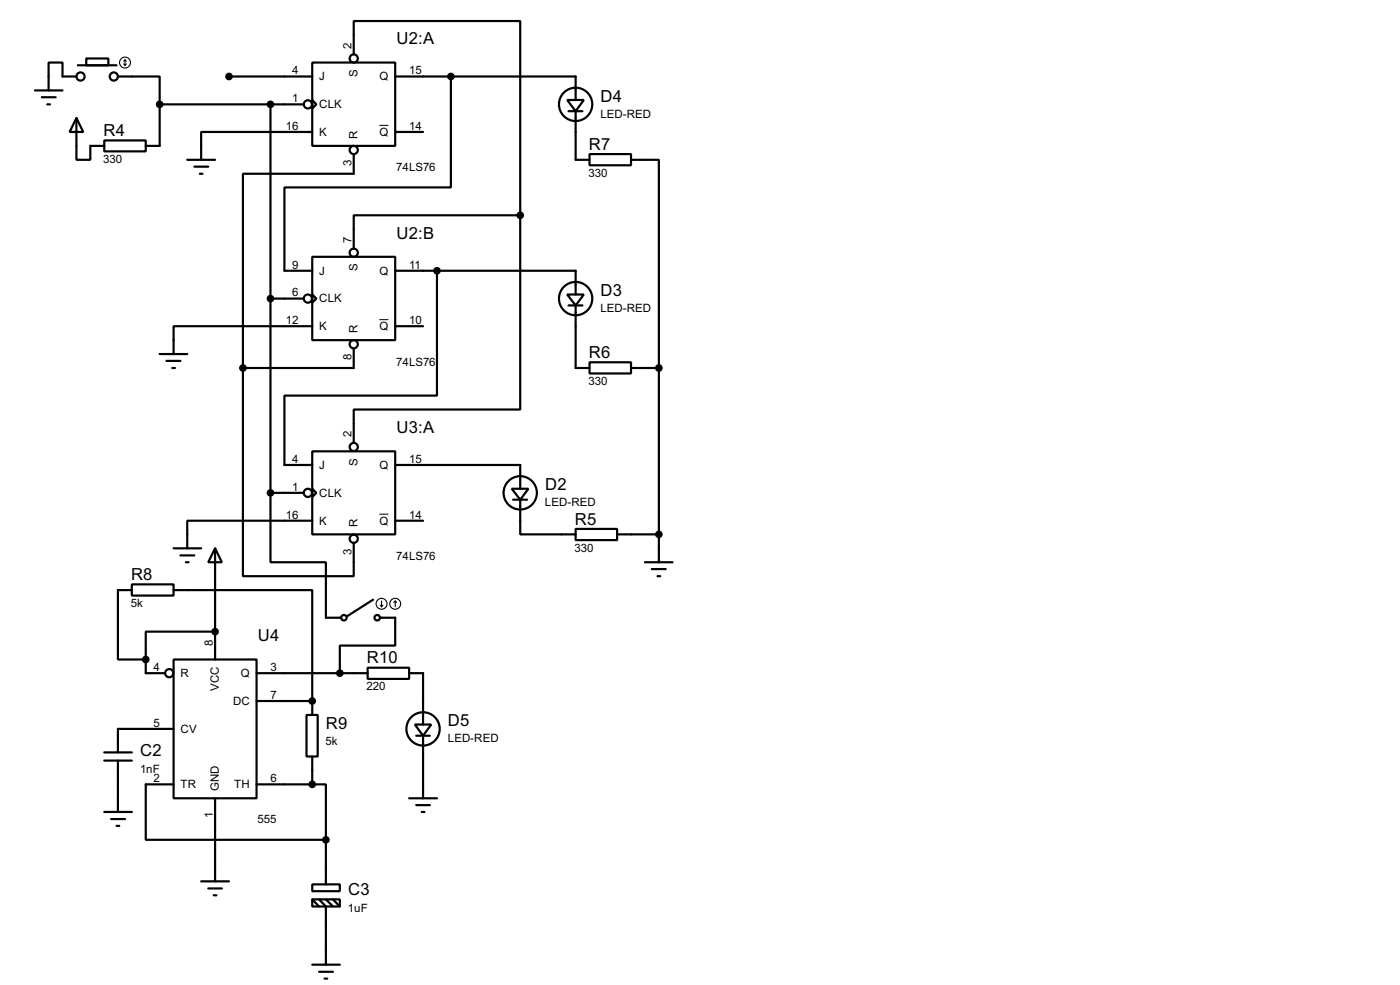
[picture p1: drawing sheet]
<svg xmlns="http://www.w3.org/2000/svg" width="256mm" height="180mm" viewBox="0 0 256 180" stroke-linecap="round" stroke-linejoin="round" font-family="sans-serif">
<g fill="none" stroke="#000" stroke-width=".4">
<path d="M6.4 16.6h5.1M7.7 17.8h2.5M8.7 19.1h.5M14 14h-2.5v-2.5h-2.6v5.1M14.3 12h7.1M15.8 10.7h4.1v1.3h-4.1zM21.6 14h7.7v5.1M29.3 19.1h26.4M29.3 19.1v7.6h-2.6M42 14h15.2M49.6 19.1v71.1M57.2 11.5h15.2v15.2h-15.2z"/>
<path d="M57.2 18.3l.8 .8-.8 .8zM64.8 10v-6.1h30.5v35.5M72.4 14h33.1v4.3M82.6 14v20.3h-30.5v15.3h5.1M103.9 18.3h3.1l-1.5 2.1zM14 21.6l1.3 2.6h-2.5zM14 21.6v7.7h2.6v-2.6h2.5M19.1 25.7h7.6v2h-7.6zM34.3 29.3h5.1M35.6 30.5h2.6M36.6 31.8h.5M57.2 24.2h-20.3v5.1"/>
<path d="M64.8 28.2v3.6h-20.3v35.6M72.4 24.2h5.1M95.3 39.4v35.6h-30.5v6.1M95.3 39.4h-30.5v6.1M104.2 20.4h2.5M105.5 20.4v8.9h2.5M108 28.2h7.6v2.1h-7.6zM115.6 29.3h5.1v38.1M49.6 54.7h6.1M57.2 47h15.2v15.3h-15.2zM57.2 53.9l.8 .8-.8 .7zM57.2 59.7h-25.4v5.1"/>
<path d="M72.4 49.6h33.1v4.3M72.4 59.7h5.1M80.1 49.6v22.8h-28v12.7h5.1M103.9 53.9h3.1l-1.5 2zM104.2 55.9h2.5M105.5 55.9v11.5h2.5M29.3 64.8h5M30.5 66.1h2.6M31.6 67.4h.5M44.5 67.4v38.1h20.3v-6.1M64.8 63.8v3.6h-20.3M108 66.3h7.6v2.1h-7.6z"/>
<path d="M115.6 67.4h5.1M120.7 67.4v35.5M49.6 90.2v12.7h10.1v10.2h2.8M49.6 90.2h6.1M57.2 82.6h15.2v15.2h-15.2zM57.2 89.5l.8 .7-.8 .8zM57.2 95.3h-22.9v5.1M72.4 85.1h22.9v4.4M72.4 95.3h5.1M93.8 89.5h3l-1.5 2zM94 91.5h2.6M95.3 91.5v6.3h10.2"/>
<path d="M105.5 96.8h7.6v2.1h-7.6zM113.1 97.8h7.6M24.2 107h7.6v2h-7.6zM24.2 108h-2.6v12.7h5.1M31.8 108h25.4v20.3M31.8 100.4h5.1M33.1 101.7h2.5M34.1 102.9h.5M39.4 100.4l1.3 2.5h-2.5zM39.4 115.6h-12.7v5.1M39.4 100.4v20.3M68.4 109.8l-4.8 3"/>
<path d="M69.7 113.1h2.7v5.1h-10.1v5M118.2 102.9h5M119.4 104.2h2.6M120.5 105.5h.5M19.1 137.7h5.1M19.1 139.2h5.1M21.6 139.2v9.4M26.7 120.7v2.5h3.6M31.8 120.7h15.2v25.4h-15.2zM31.8 133.4h-10.2v4.3M47 128.3h10.2M47 123.2h20.4"/>
<path d="M56.2 130.9h2v7.6h-2zM57.2 128.3v2.6M57.2 138.5v5.1M67.4 122.2h7.6v2.1h-7.6zM75 123.2h2.5v9.4M76 132.6h3l-1.5 2.1zM76.3 134.7h2.5M77.5 134.7v11.4M19.1 148.6h5.1M20.4 149.9h2.5M21.4 151.2h.5M31.8 143.6h-5.1v10.1h33"/>
<path d="M39.4 146.1v15.2M47 143.6h10.2M57.2 143.6h2.5v10.1M59.7 153.7v8.2M75 146.1h5.1M76.3 147.4h2.5M77.3 148.6h.5M36.9 161.3h5.1M38.2 162.6h2.5M39.2 163.9h.5M57.2 161.9h5.1v1.2h-5.1zM57.2 164.6h5.1v1.3h-5.1z"/>
<path d="M57.2 176.6h5.1M57.2 164.6l1.3 1.3M58.5 164.6l1.2 1.3v10.7M58.5 177.9h2.5M59.5 179.1h.5M59.7 164.6l1.3 1.3M61 164.6l1.3 1.3"/>
<circle cx="14.7" cy="14" r=".75"/>
<circle cx="20.8" cy="14" r=".75"/>
<circle cx="56.4" cy="19.1" r=".75"/>
<circle cx="64.8" cy="10.7" r=".75"/>
<circle cx="105.4" cy="19.1" r="3.1"/>
<circle cx="64.8" cy="27.5" r=".75"/>
<circle cx="56.4" cy="54.7" r=".75"/>
<circle cx="64.8" cy="46.3" r=".75"/>
<circle cx="105.4" cy="54.7" r="3.1"/>
<circle cx="64.8" cy="63" r=".75"/>
<circle cx="56.4" cy="90.2" r=".75"/>
<circle cx="64.8" cy="98.6" r=".75"/>
<circle cx="64.8" cy="81.8" r=".75"/>
<circle cx="95.3" cy="90.2" r="3.1"/>
<circle cx="63" cy="113.1" r=".5"/>
<circle cx="69.1" cy="113.1" r=".5"/>
<circle cx="31" cy="123.2" r=".75"/>
<circle cx="77.5" cy="133.4" r="3.1"/>
</g>
<g fill="#000">
<circle cx="39.4" cy="115.6" r=".2"/>
<circle cx="57.2" cy="128.3" r=".2"/>
</g>
<path d="M69.5 23h1.7M69.5 58.5h1.7M69.5 94.1h1.7" fill="none" stroke="#000" stroke-width=".18"/>
<g fill="none" stroke="#000" stroke-width=".2">
<path d="M22.7 11.7l.2 .3M22.9 11v1M22.9 11l-.2 .2M22.9 11l.3 .2M23.2 11.7l-.3 .3M69.7 110.8l.2 .3M69.9 110v1.1M70.2 110.8l-.3 .3M72.4 110l-.2 .3M72.4 110l.3 .3M72.4 110v1.1"/>
<circle cx="22.9" cy="11.5" r="1"/>
<circle cx="69.9" cy="110.5" r="1"/>
<circle cx="72.4" cy="110.5" r="1"/>
</g>
<g fill="#000" stroke="#000" stroke-width=".4">
<circle cx="29.2" cy="19.1" r=".5"/>
<circle cx="41.9" cy="14" r=".5"/>
<circle cx="49.5" cy="19.1" r=".5"/>
<circle cx="82.6" cy="14" r=".5"/>
<circle cx="95.3" cy="39.4" r=".5"/>
<circle cx="49.5" cy="54.7" r=".5"/>
<circle cx="80" cy="49.6" r=".5"/>
<circle cx="44.5" cy="67.4" r=".5"/>
<circle cx="120.7" cy="67.4" r=".5"/>
<circle cx="49.5" cy="90.2" r=".5"/>
<circle cx="120.7" cy="97.8" r=".5"/>
<circle cx="39.4" cy="115.6" r=".5"/>
<circle cx="26.7" cy="120.7" r=".5"/>
<circle cx="57.2" cy="128.3" r=".5"/>
<circle cx="62.2" cy="123.2" r=".5"/>
<circle cx="57.2" cy="143.6" r=".5"/>
<circle cx="59.7" cy="153.7" r=".5"/>
</g>
<g font-size="3.4">
<text x="72.7" y="8.1">U2:A</text>
<text x="110" y="18.6">D4</text>
<text x="19" y="24.9">R4</text>
<text x="107.9" y="27.4">R7</text>
<text x="72.7" y="43.7">U2:B</text>
<text x="110" y="54.2">D3</text>
<text x="107.9" y="65.5">R6</text>
<text x="72.7" y="79.3">U3:A</text>
<text x="99.9" y="89.7">D2</text>
<text x="105.3" y="96">R5</text>
<text x="24" y="106.2">R8</text>
<text x="47.3" y="117.4">U4</text>
<text x="67.2" y="121.4">R10</text>
<text x="59.7" y="133.4">R9</text>
<text x="82.1" y="132.9">D5</text>
<text x="25.7" y="138.5">C2</text>
<text x="63.8" y="163.9">C3</text>
</g>
<g font-size="2.4">
<text x="64.4" y="8.9" transform="rotate(-90 64.4 8.9)">2</text>
<text x="53.5" y="13.6">4</text>
<text x="58.5" y="14.7">J</text>
<text x="65.5" y="14.1" transform="rotate(-90 65.5 14.1)">S</text>
<text x="69.5" y="14.7">Q</text>
<text x="75" y="13.6">15</text>
<text x="52.4" y="23.8">16</text>
<text x="53.5" y="18.7">1</text>
<text x="58.5" y="19.8">CLK</text>
<text x="75" y="23.8">14</text>
<text x="110" y="21.5">LED-RED</text>
<text x="18.9" y="29.8">330</text>
<text x="58.5" y="24.9">K</text>
<text x="65.5" y="25.4" transform="rotate(-90 65.5 25.4)">R</text>
<text x="69.5" y="24.9">Q</text>
<text x="64.4" y="30.4" transform="rotate(-90 64.4 30.4)">3</text>
<text x="72.6" y="31.4">74LS76</text>
<text x="107.8" y="32.4">330</text>
<text x="64.4" y="44.5" transform="rotate(-90 64.4 44.5)">7</text>
<text x="53.5" y="49.2">9</text>
<text x="58.5" y="50.3">J</text>
<text x="65.5" y="49.7" transform="rotate(-90 65.5 49.7)">S</text>
<text x="69.5" y="50.3">Q</text>
<text x="75" y="49.2">11</text>
<text x="52.4" y="59.3">12</text>
<text x="53.5" y="54.3">6</text>
<text x="58.5" y="55.4">CLK</text>
<text x="75" y="59.3">10</text>
<text x="110" y="57.1">LED-RED</text>
<text x="58.5" y="60.4">K</text>
<text x="64.4" y="66" transform="rotate(-90 64.4 66)">8</text>
<text x="65.5" y="61" transform="rotate(-90 65.5 61)">R</text>
<text x="69.5" y="60.4">Q</text>
<text x="72.6" y="66.9">74LS76</text>
<text x="107.8" y="70.5">330</text>
<text x="64.4" y="80.1" transform="rotate(-90 64.4 80.1)">2</text>
<text x="53.5" y="84.7">4</text>
<text x="53.5" y="89.8">1</text>
<text x="58.5" y="85.8">J</text>
<text x="65.5" y="85.2" transform="rotate(-90 65.5 85.2)">S</text>
<text x="69.5" y="85.8">Q</text>
<text x="75" y="84.7">15</text>
<text x="52.4" y="94.9">16</text>
<text x="58.5" y="90.9">CLK</text>
<text x="75" y="94.9">14</text>
<text x="99.8" y="92.7">LED-RED</text>
<text x="58.5" y="96">K</text>
<text x="64.4" y="101.5" transform="rotate(-90 64.4 101.5)">3</text>
<text x="65.5" y="96.5" transform="rotate(-90 65.5 96.5)">R</text>
<text x="69.5" y="96">Q</text>
<text x="105.3" y="101">330</text>
<text x="72.6" y="102.5">74LS76</text>
<text x="24" y="111.1">5k</text>
<text x="39" y="118.2" transform="rotate(-90 39 118.2)">8</text>
<text x="28.1" y="122.8">4</text>
<text x="33.1" y="123.9">R</text>
<text x="44.1" y="123.9">Q</text>
<text x="49.6" y="122.8">3</text>
<text x="40.1" y="126.4" transform="rotate(-90 40.1 126.4)">VCC</text>
<text x="42.7" y="129">DC</text>
<text x="49.6" y="127.9">7</text>
<text x="67.2" y="126.4">220</text>
<text x="28.1" y="133">5</text>
<text x="33.1" y="134.1">CV</text>
<text x="59.7" y="136.4">5k</text>
<text x="82" y="135.9">LED-RED</text>
<text x="25.7" y="141.5">1nF</text>
<text x="28.1" y="143.2">2</text>
<text x="49.6" y="143.2">6</text>
<text x="33.1" y="144.3">TR</text>
<text x="39" y="149.7" transform="rotate(-90 39 149.7)">1</text>
<text x="40.1" y="144.8" transform="rotate(-90 40.1 144.8)">GND</text>
<text x="42.9" y="144.3">TH</text>
<text x="47.2" y="150.7">555</text>
<text x="63.8" y="166.9">1uF</text>
</g>
</svg>
